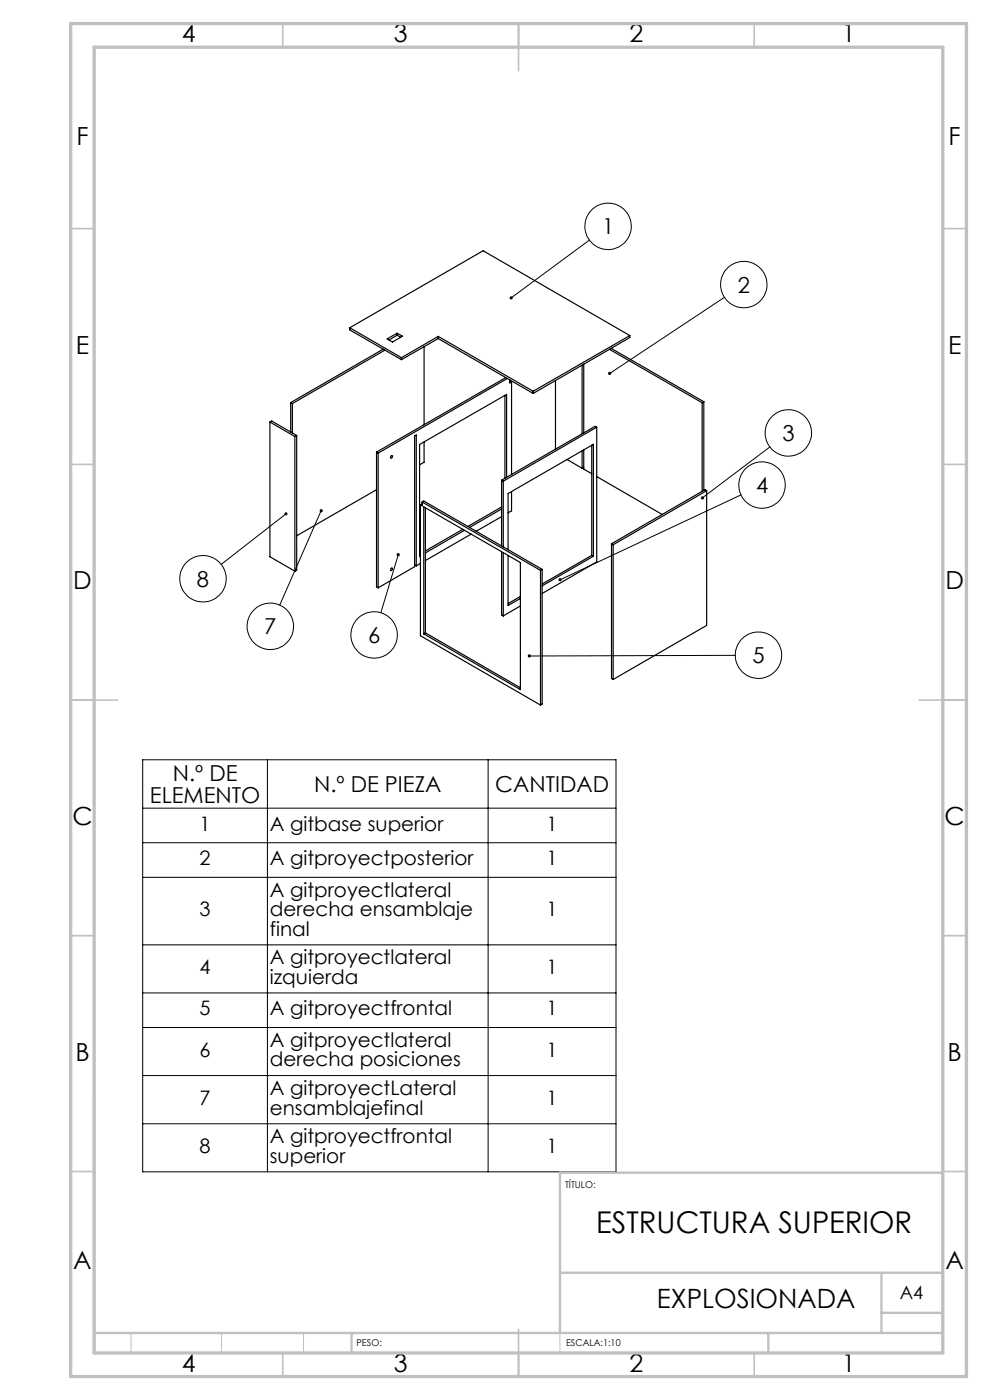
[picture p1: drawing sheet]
<svg xmlns="http://www.w3.org/2000/svg" width="210mm" height="297mm" viewBox="0 0 210 297" stroke-linecap="round" stroke-linejoin="round" font-family="sans-serif">
<g fill="none" stroke="#000" stroke-width=".21">
<path d="M125 50.9l-16.6 12.3M153.7 63.1l-24.4 16.1M163.3 94.8l-14.3 10.8M60.7 109l-13.8 10.7M68.1 108.3l-8.8 20.1M84.5 117.6l-3.7 12.4M157.2 105l-38.4 18M156 139l-43.7 .2M30.3 161.2h100.4v87.4h-100.4zM30.3 178.8h100.4M30.3 171.4h100.4M56.7 161.2v87.4"/>
<path d="M103.5 161.2v87.4M30.3 186.1h100.4M30.3 200.4h100.4M30.3 210.6h100.4M30.3 218h100.4M30.3 228.2h100.4M30.3 238.4h100.4"/>
<circle cx="129" cy="48" r="4.9"/>
<circle cx="157.8" cy="60.4" r="4.9"/>
<circle cx="167.2" cy="91.8" r="4.9"/>
<circle cx="161.6" cy="102.9" r="4.9"/>
<circle cx="43.1" cy="122.8" r="4.9"/>
<circle cx="57.4" cy="132.9" r="4.9"/>
<circle cx="79.4" cy="134.7" r="4.9"/>
<circle cx="160.9" cy="139" r="4.9"/>
</g>
<path d="M118.8 248.8v38.2M118.8 270h81.2M27.8 282.8v4.2M47 282.8v4.2M64.4 282.8v4.2" fill="none" stroke="#c0c0c0" stroke-width=".21"/>
<g fill="none" stroke="#c0c0c0" stroke-width=".35">
<path d="M60 5v5M110 5v10M160 5v5M15 48.5h5M200 48.5h5M15 98.5h5M200 98.5h5M15 148.5h10M195 148.5h10M15 198.5h5M200 198.5h5M15 248.5h5"/>
<path d="M200 248.5h5M60 287v5M110 282v10M160 287v5"/>
</g>
<path d="M20 231.8v55.2M200 248.8h-81.2v34M118.8 270h81.2M187 270v12.8M187 278.5h13M20 282.8h180M74.6 282.8v4.2M163 282.8v4.2" fill="none" stroke="#c0c0c0" stroke-width=".5"/>
<path d="M15 5h190v287h-190zM20 10h180v277h-180z" fill="none" stroke="#c0c0c0" stroke-width=".7"/>
<path d="M108.2 63v.4l.2-.2-.2 .2a.33 .33 0 0 0 .5 0 .33 .33 0 0 0 0-.4 .33 .33 0 0 0-.5 0zM129.1 78.9l-.1 .3v.2l.3-.2-.3 .2a.34 .34 0 0 0 .5 .1 .34 .34 0 0 0 .1-.5 .34 .34 0 0 0-.5-.1zM148.8 105.4l-.1 .4 .3-.2-.3 .2a.34 .34 0 0 0 .5 .1 .34 .34 0 0 0 .1-.5 .34 .34 0 0 0-.5 0zM118.5 122.8v.4l.3-.2-.3 .2a.35 .35 0 0 0 .5 0 .35 .35 0 0 0 0-.5 .35 .35 0 0 0-.5 .1zM112.1 138.8l-.2 .4h.4h-.4a.35 .35 0 0 0 .5 .3 .35 .35 0 0 0 .2-.5 .35 .35 0 0 0-.5-.2zM84.2 117.4a.34 .34 0 0 0 .1 .5 .34 .34 0 0 0 .5-.1 .34 .34 0 0 0-.2-.5l-.1 .3 .1-.3zM60.5 108.7a.34 .34 0 0 0-.1 .5 .34 .34 0 0 0 .5 .1 .34 .34 0 0 0 0-.5l-.2 .2 .2-.2zM67.9 108.1a.35 .35 0 0 0 0 .5 .35 .35 0 0 0 .5-.1 .35 .35 0 0 0-.1-.5l-.2 .3 .2-.3z" fill="#000"/>
<g fill="none" stroke="#000" stroke-width=".25">
<path d="M74.2 69.5l11 6.4M74.2 69.5l28.3-16.3 31.1 18M74.2 69.5v.5l11 6.3M81.3 74.1l-19.6 11.3M81.6 74.3l-19.6 11.3M82.1 71.9l2.1-1.2 1.2 .6-2.1 1.3zM84.2 70.7v.4M84.2 71.1l-1.7 1M84.2 71.1l.8 .4M85.2 75.9v.4M90 73.6v16.5M93 71.4l20.1 11.6"/>
<path d="M93 71.4l-7.8 4.5M93 71.4v.4M93 71.8l20.1 11.7M93 71.8l-7.8 4.5M123.5 77.5v14.5M123.8 77.3v14.5M129.3 74.1l19.6 11.3M129.6 73.9l19.7 11.3M133.6 71.2l-20.5 11.8M133.6 71.2v.4l-20.5 11.9M57.3 89.5l5.2 3.1M57.3 89.5l.3-.2 5.3 3.1"/>
<path d="M57.3 89.5v28.6l5.2 3.1M61.7 85.4l.3 .2M61.7 85.4v6.2M62 85.6v6.2M62.5 92.6v28.6M62.9 92.4v28.6l-.4 .2M62.9 92.4l-.4 .2M79.9 95.9l.3 .2M79.9 95.9v28.6l.3 .2M80.2 96.1v28.6M83 96.7l.1-.1a.28 .28 0 0 1 .1 .4 .28 .28 0 0 1-.4 .1zM90 93.8v4.3l-1 .5"/>
<path d="M107.1 83.9v17.6M107.3 80.1l-27.4 15.8M107.6 80.3l-27.4 15.8M108.2 80.6v.6l.3-.2M108.2 80.8l.3 .2M108.5 81v19.6M113.1 83v.5M117.8 80.7v14.6M120.3 97.5l3.2 1.8M123.5 95.6v3.7M123.8 95.4v4.1l1.7 1M123.8 99.1l-.3 .2"/>
<path d="M125.5 94.4v23.4M126.6 90.6l-19.8 11.5M126.6 90.6v28.6l-11.6 6.7M126.6 90.6l-.4-.2-19.8 11.5M148.9 85.4v18.8M149.3 85.2l-.4 .2M149.3 85.2v18.8M79.9 103.9l-17 9.8M87.9 119.8l.4 .2M89.2 119.5l-.9 .5M89.2 117.5l-.2 .1M89.2 107.1v27.8l25.5 14.7"/>
<path d="M89.5 106.5v.8l-.3-.2M89.5 106.5l25.2 14.5M89.5 106.5l.4-.2 25.1 14.5M89.5 106.9l-.3 .2M89.9 107.5l20.5 11.8v27l-20.5-11.8zM90.2 107.7v26.6M98.2 112.3l-8 4.6M98.5 112.5l-8.3 4.8M99.9 113.3l-9.7 5.6M106.4 108l-6.8 3.9M106.4 109.6l-5.4 3.1M106.4 107.6l-7.2 4.1"/>
<path d="M106.4 101.9l.4 .2M106.4 117v13.5l.4 .2M106.4 101.9v13.9M106.8 102.1v13.9M106.8 117.2v13.5M107.5 101.3v-17.6l-18.5 10.6v23.7l.2-.1M107.8 116.6v-11.9l18.1-10.4v23.7M107.8 117.9v10.5l2.6-1.4M108.5 104.3v4.1l-.7 .4M125.5 117.8l.4 .2M125.5 117.8l-10.5 6.1M125.9 118l-10.9 6.3"/>
<path d="M126.6 101.1l13.9 8M129.7 115.4l.4 .2M129.7 115.4v28.5l.4 .2M130.1 115.6v28.5M149.9 104.1l-19.8 11.5M149.9 104.1v28.6l-19.8 11.4M149.9 104.1l-.4-.2-19.8 11.5M83 120.6l.1-.1a.27 .27 0 0 1 .1 .4 .27 .27 0 0 1-.4 .1zM88.3 120v-27.7l-.4 .2v27.7l-7.7 4.5M90.2 134.3l-.3 .2M90.2 134.3l20.2 11.6M110.4 128.5l-3.6 2.2"/>
<path d="M110.4 126.5l-2.6 1.6M114.7 121v28.6M115 120.8v28.6l-.3 .2M115 120.8l-.3 .2"/>
</g>
<text font-size="6.3" x="126.5" y="261.6">ESTRUCTURA SUPERIOR</text>
<text font-size="5.6" x="139.3" y="277.5">EXPLOSIONADA</text>
<g font-size="5.3">
<text x="38.5" y="9">4</text>
<text x="83.5" y="9">3</text>
<text x="133.6" y="9">2</text>
<text x="178.6" y="9">1</text>
<text x="16.2" y="30.8">F</text>
<text x="201.2" y="30.8">F</text>
<text x="16.1" y="75">E</text>
<text x="201.1" y="75">E</text>
<text x="15.5" y="125">D</text>
<text x="200.5" y="125">D</text>
<text x="15.4" y="175">C</text>
<text x="200.4" y="175">C</text>
<text x="16" y="225">B</text>
<text x="201" y="225">B</text>
<text x="15.5" y="269.3">A</text>
<text x="200.5" y="269.3">A</text>
<text x="38.5" y="291">4</text>
<text x="83.5" y="291">3</text>
<text x="133.6" y="291">2</text>
<text x="178.6" y="291">1</text>
</g>
<g font-size="4.7">
<text x="127.7" y="49.7">1</text>
<text x="156.5" y="62.1">2</text>
<text x="166" y="93.5">3</text>
<text x="160.4" y="104.6">4</text>
<text x="41.8" y="124.5">8</text>
<text x="56.1" y="134.6">7</text>
<text x="78.1" y="136.4">6</text>
<text x="159.6" y="140.7">5</text>
<text x="36.7" y="165.7">N.º DE</text>
<text x="66.6" y="168">N.º DE PIEZA</text>
<text x="105.1" y="168">CANTIDAD</text>
<text x="31.8" y="170.3">ELEMENTO</text>
</g>
<g font-size="4.2">
<text x="42.3" y="176.2">1</text>
<text x="57.2" y="176.2">A gitbase superior</text>
<text x="116" y="176.2">1</text>
<text x="42.3" y="183.6">2</text>
<text x="57.2" y="183.6">A gitproyectposterior</text>
<text x="116" y="183.6">1</text>
<text x="57.2" y="190.3">A gitproyectlateral</text>
<text x="42.3" y="194.4">3</text>
<text x="57.2" y="194.4">derecha ensamblaje</text>
<text x="116" y="194.4">1</text>
<text x="57.2" y="198.5">final</text>
<text x="42.3" y="206.7">4</text>
<text x="57.2" y="204.6">A gitproyectlateral</text>
<text x="57.2" y="208.7">izquierda</text>
<text x="116" y="206.7">1</text>
<text x="42.3" y="215.4">5</text>
<text x="57.2" y="215.4">A gitproyectfrontal</text>
<text x="116" y="215.4">1</text>
<text x="42.3" y="224.2">6</text>
<text x="57.2" y="222.1">A gitproyectlateral</text>
<text x="57.2" y="226.2">derecha posiciones</text>
<text x="116" y="224.2">1</text>
<text x="57.2" y="232.3">A gitproyectLateral</text>
<text x="42.3" y="234.4">7</text>
<text x="57.2" y="236.5">ensamblajefinal</text>
<text x="116" y="234.4">1</text>
<text x="42.3" y="244.6">8</text>
<text x="57.2" y="242.6">A gitproyectfrontal</text>
<text x="116" y="244.6">1</text>
<text x="57.2" y="246.7">superior</text>
</g>
<text font-size="3.9" x="190.9" y="275.5">A4</text>
<g font-size="2">
<text x="119.9" y="251.9">TÍTULO:</text>
<text x="75.6" y="285.5">PESO:</text>
<text x="120.1" y="285.6">ESCALA:1:10</text>
</g>
</svg>
